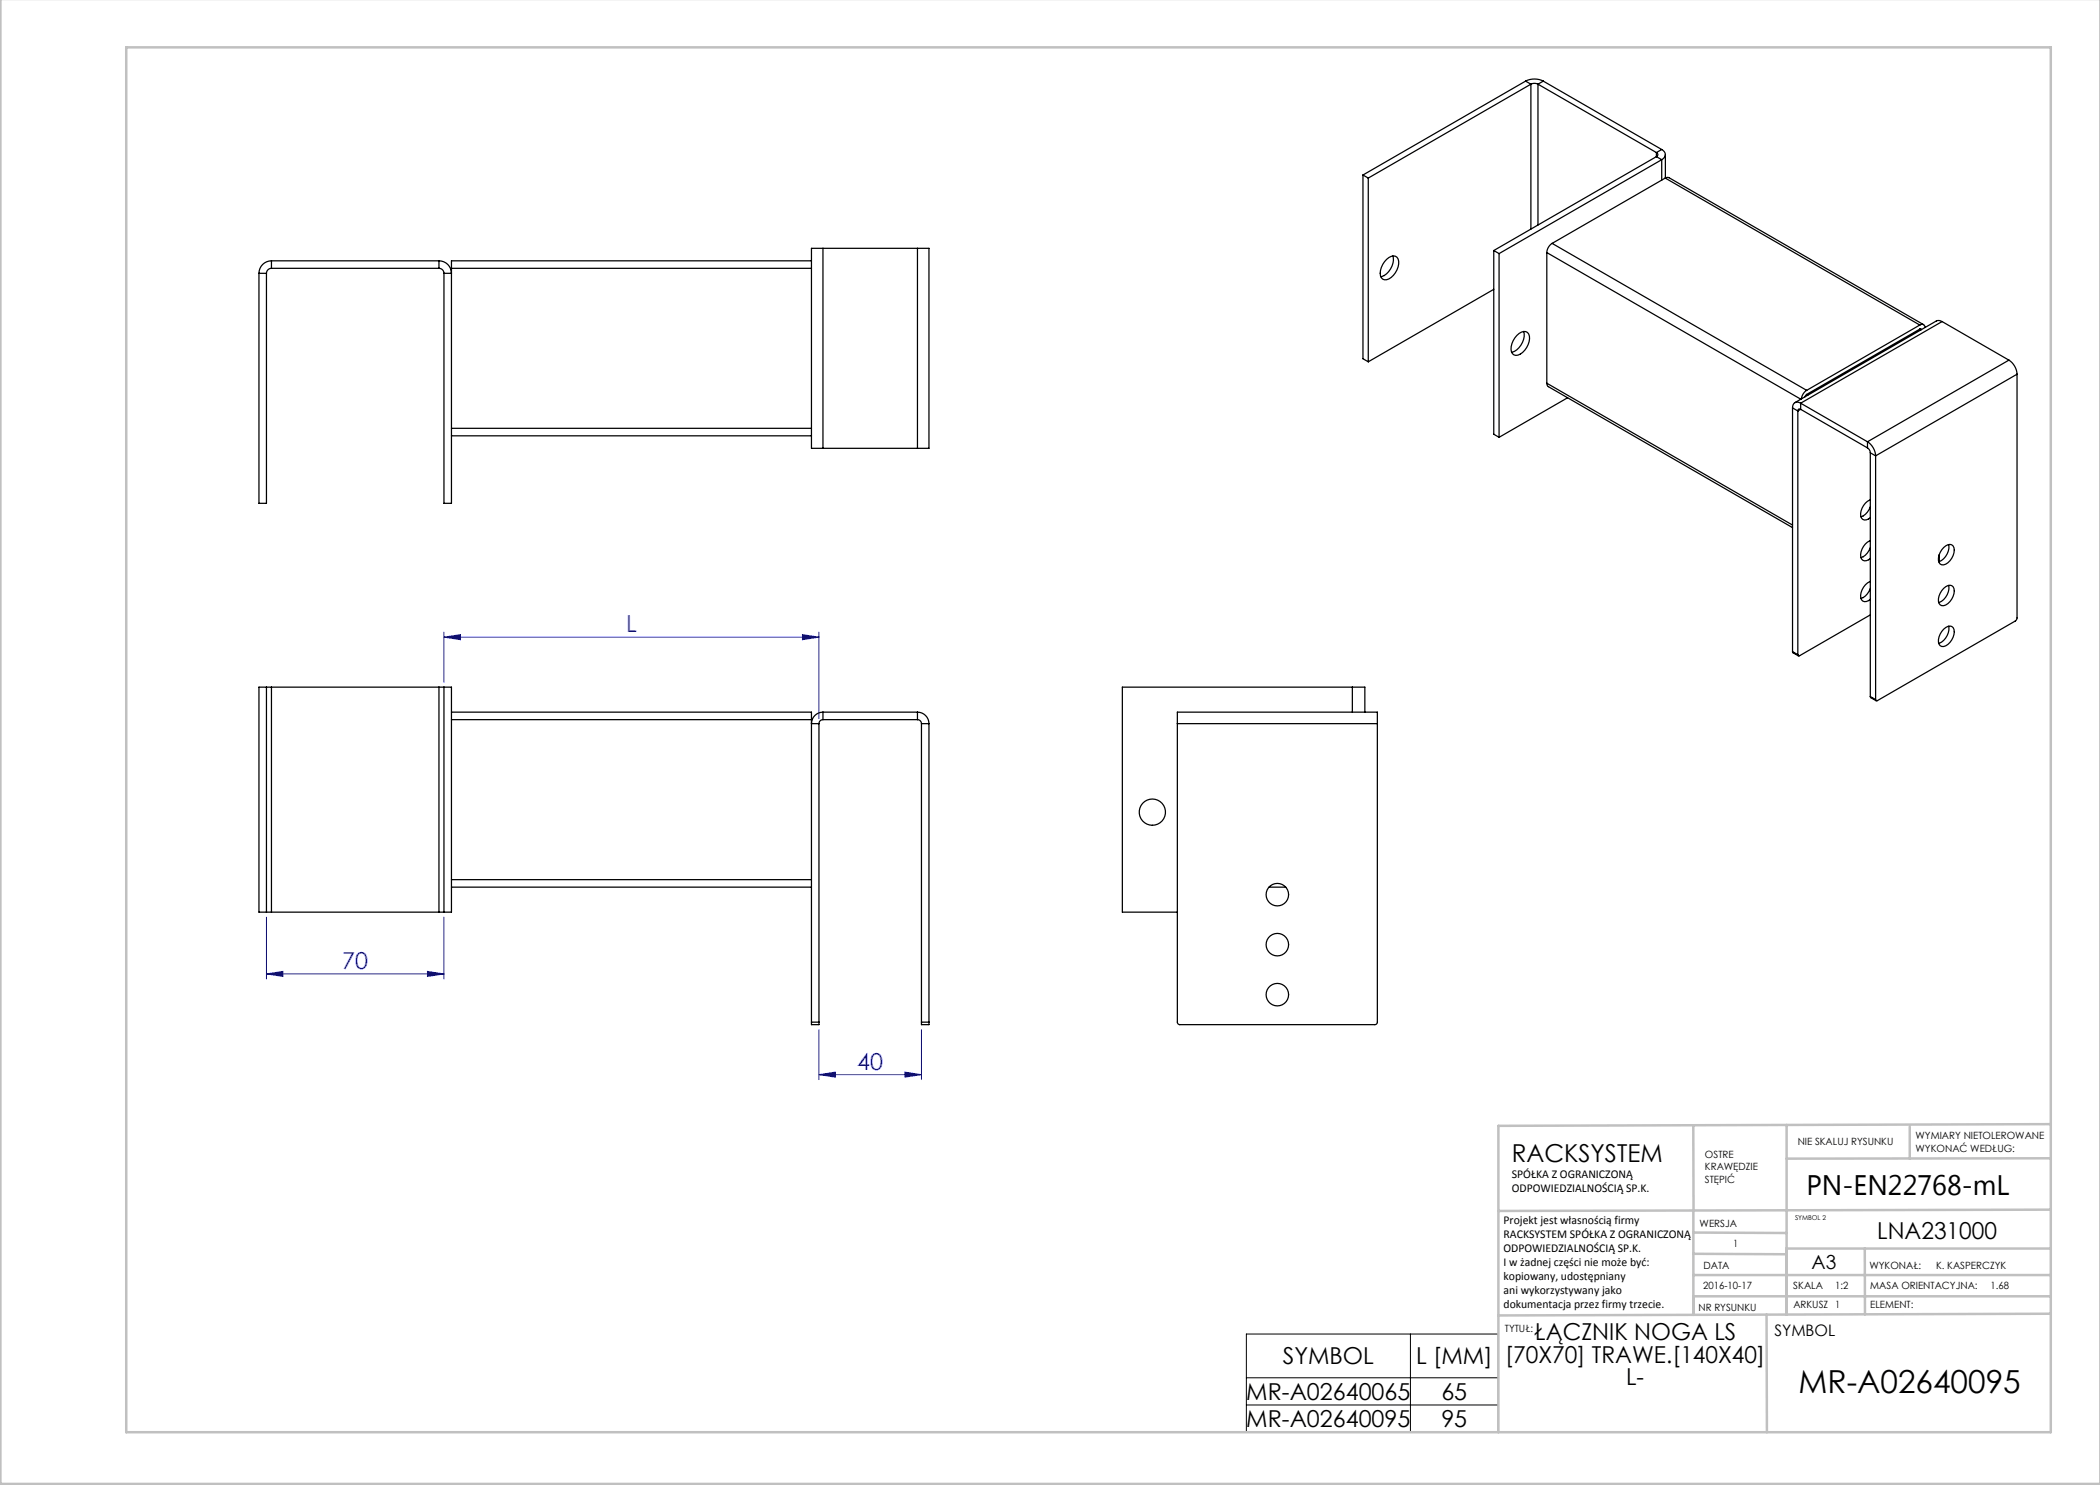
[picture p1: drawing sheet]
<svg xmlns="http://www.w3.org/2000/svg" width="420mm" height="297mm" viewBox="0 0 420 297" stroke-linecap="round" stroke-linejoin="round" font-family="sans-serif">
<g fill="none" stroke="#00f" stroke-width=".2">
<path d="M88.8 127.4l3.3-.5v1zM88.8 126.4v10M88.8 127.4h75M160.5 126.9l3.3 .5-3.3 .5zM163.8 126.4v17.3M53.3 194.8l3.3-.5v1zM53.3 183.4v12.4M53.3 194.8h35.5M85.5 194.3l3.3 .5-3.3 .5zM88.8 183.4v12.4M163.8 214.9l3.3-.5v1zM163.8 205.9v10"/>
<path d="M163.8 214.9h20.5M181 214.4l3.3 .5-3.3 .5zM184.3 205.9v10"/>
</g>
<path d="M249.3 266.8h50.3v19.6h-50.3zM249.3 275.6h50.3M282.1 266.8v19.6M249.3 281h50.3" fill="none" stroke="#000" stroke-width=".2"/>
<g fill="none" stroke="#c0c0c0" stroke-width=".5">
<path d="M.1 -.1v296.9h419.9M25.2 9.5h385v276.9h-385zM338.7 225.2v16.9M357.3 225v37.9M382 225.4v6.3M410.1 224.8l-110.4 .4v61.2M410.1 231.7h-52.8M338.7 259.3h71.5M338.7 255h71.5M338.7 250.8l18.6 .1M338.7 246.5l18.6 .1M338.7 242.1v20.9"/>
<path d="M373 249.7v13.2M410.1 241.9l-110.4 .3M410.2 249.7h-52.9v13.2M353.3 262.9l.1 23.5M410.2 262.7l-110.5 .4"/>
</g>
<g fill="#00f">
<path d="M53.3 194.8l3.3-.5v1zM85.5 194.3l3.3 .5-3.3 .5z"/>
<path d="M163.8 214.9l3.3-.5v1zM181 214.4l3.3 .5-3.3 .5z"/>
<path d="M88.8 127.4l3.3-.5v1zM160.5 126.9l3.3 .5-3.3 .5z"/>
</g>
<g fill="none" stroke="#000" stroke-width=".25">
<path d="M305.1 16.2a3.9 3.9 0 0 1 3.6 0M305.1 16.2l-32.5 18.8M305.1 16.2l1.1 .6M306.2 16.8a1.56 1.56 0 0 1 1.4 0M306.2 16.8l-32.5 18.8M306.2 16.8v29M307.6 16.8l23.7 13.7M307.6 16.8v28.2M308.7 16.2l-1.1 .6M308.7 16.2l23.6 13.7M272.6 35l1.1 .6M272.6 35v36.7l1.1 .7"/>
<path d="M273.7 35.6v36.8M331.3 30.5a.43 .43 0 0 1 .3 .4 .43 .43 0 0 1-.3 .4M331.3 31.3l1 .6M331.3 31.3l-32.5 18.8M331.3 30.5v.8M332.3 29.9a1.08 1.08 0 0 1 .8 1 1.08 1.08 0 0 1-.8 1M332.3 31.9l-32.5 18.8M332.3 29.9l-1 .6M332.3 31.9v4.1M333 35.6l.5-.1h.3l50.9 29.4M333 35.6l51 29.4M333 35.6l-22.6 13.1"/>
<path d="M333.1 30.9v4.7M51.8 54.7h1.5M51.8 54.7v46h1.5v-46M54.3 53.7a1 1 0 0 0-1 1M54.3 52.2a2.5 2.5 0 0 0-2.5 2.5M54.3 53.7h33.5M54.3 52.2h33.5M54.3 52.2v1.5M87.8 52.2a2.5 2.5 0 0 1 2.5 2.5h-1.5M87.8 53.7a1 1 0 0 1 1 1M87.8 52.2v1.5M90.3 53.7h72"/>
<path d="M90.3 53.7v47h-1.5v-46M162.3 52.2h-72v1.5M162.3 52.2v1.5M162.3 53.7v32M164.6 49.7h-2.3v2.5M164.6 49.7v40M164.6 49.7h18.9M183.5 49.7h2.3v40h-2.3M183.5 49.7v40M277.3 51.9a1.59 1.59 0 0 1 2.1-.4 2.92 2.92 0 0 1-.7 3.6 1.91 1.91 0 0 1-2.2 .7 2.33 2.33 0 0 1 0-2.9zM278.6 51.2a3.6 3.6 0 0 1-2.4 4.2M298.8 50.1l1 .6"/>
<path d="M298.8 50.1v36.8l1 .6M298.8 57.9l-25.1 14.5M299.8 50.7v36.8M309.4 50.5v26.1M309.4 50.5l50.8 29.3M310.4 48.7a2.35 2.35 0 0 0-1 1.8M310.4 48.7l50.9 29.4M303.4 67.1a1.74 1.74 0 0 1 2.1-.6 2.52 2.52 0 0 1-.2 3 2.33 2.33 0 0 1-2.5 1.5 2.14 2.14 0 0 1-.2-2.9zM304.7 66.3a3.6 3.6 0 0 1-2.4 4.2M309.4 76.6v.5l.3 .2 48.8 28.2M309.4 76.6l49.1 28.4M313.5 79.6l-13.7 7.9"/>
<path d="M361.3 78.9l.3 .1M361.3 78.1a2.37 2.37 0 0 0-1 1.7M361.3 78.9l-.3 .5M384 65a.63 .63 0 0 1 .7-.1 .63 .63 0 0 1 .3 .6M384 65.8l.3 .1M384 65l-22.7 13.1M384 65.8l-22.7 13.1M384 65.8l.2 .2M388.4 64.3a1.15 1.15 0 0 0-1.1-.1l-28.3 16.3M388.4 64.3l13.4 7.7M388.4 64.3l-28.3 16.3M401.8 72a3.6 3.6 0 0 1 1.6 2.8"/>
<path d="M401.8 72l-28.3 16.4M403.4 74.8l-.1 49.1-.2 .3-27.6 15.9h-.3l-.1-.2M403.4 74.8l-28.3 16.4M90.3 85.7h72M90.3 87.2h72M162.3 87.2v2.5h2.3M162.3 85.7v1.5M164.6 89.7h18.9M358.5 81.6l1.1 .6M358.5 81.6v48.7M359.6 82.2v48.7M360.1 80.6a.99 .99 0 0 0-1.1-.1 .99 .99 0 0 0-.5 1.1"/>
<path d="M360.1 81.9a.34 .34 0 0 0-.4-.1 .34 .34 0 0 0-.1 .4M360.1 80.6l13.4 7.8M360.1 81.9l13.4 7.7M360.1 80.6v1.3M360.1 81.9l-.5 .3M373.5 88.4a3.6 3.6 0 0 1 1.6 2.8M373.5 89.6l.4 .4 .2 .6M373.5 88.4v1.2M374.1 100a3.1 3.1 0 0 0-1.8 3.6 1.08 1.08 0 0 0 1.8-.1M374.1 90.6l1 .6M374.1 90.6v48.7M375.1 91.2v48.7"/>
<path d="M374.1 116.3a3.1 3.1 0 0 0-1.8 3.6 1.08 1.08 0 0 0 1.8 0M374.1 108.1a3.1 3.1 0 0 0-1.8 3.7 1.08 1.08 0 0 0 1.8-.1M374.1 101.4a3 3 0 0 1-1.9 2M374.1 109.5a3 3 0 0 1-1.9 2M374.1 117.7a3 3 0 0 1-1.9 2M387.9 110.9v1.4M388.7 117.7a1.32 1.32 0 0 1 1.9-.3 2.97 2.97 0 0 1-1.9 3.7 .99 .99 0 0 1-1-1.3 3.7 3.7 0 0 1 1-2.1zM388.7 109.5a1.32 1.32 0 0 1 1.9-.3 2.97 2.97 0 0 1-1.9 3.8 .99 .99 0 0 1-1-1.4 3.7 3.7 0 0 1 1-2.1zM389.7 108.9a3.2 3.2 0 0 1-2 3.4M389.7 117.1a3.2 3.2 0 0 1-2 3.4M53.3 137.4h1M53.3 137.4h-1.5v45h1.5"/>
<path d="M53.3 137.4v45M54.3 137.4v45M54.3 137.4h33.5M87.8 137.4h1M87.8 137.4v45M88.8 137.4h1.5v45h-1.5M88.8 137.4v45M270.5 137.4h2.5v5M270.5 137.4h-46v45h11M270.5 137.4v5M358.5 130.3l.1 .3 1.1 .6M358.5 130.3l1.1 .6"/>
<path d="M374.1 123l-14.2 8.1-.2 .1-.1-.3M374.1 139.3l.1 .2 1 .6M374.1 139.3l1 .6M388.7 125.8a1.32 1.32 0 0 1 1.9-.3 2.97 2.97 0 0 1-1.9 3.8 .99 .99 0 0 1-1-1.4 3.7 3.7 0 0 1 1-2.1zM389.7 125.2a3.2 3.2 0 0 1-2 3.5M90.3 142.4h72v1.5M90.3 143.9h72M162.3 143.9v60.5M163.8 144.7v59.7M164.6 142.4a2.3 2.3 0 0 0-2.3 2.3h1.5M164.6 143.9a.8 .8 0 0 0-.8 .8M164.6 142.4v1.5"/>
<path d="M164.6 142.4h18.9M164.6 143.9h18.9M183.5 142.4a2.3 2.3 0 0 1 2.3 2.3M183.5 143.9a.8 .8 0 0 1 .8 .8M183.5 142.4v1.5M184.3 144.7h1.5M184.3 144.7v59.7M185.8 144.7v59.7M235.5 144.7v59.7l.1 .4 .4 .1h39l.4-.2 .1-60M235.5 144.7v-2.3h40v2.3M235.5 144.7h40M90.3 175.9h72"/>
<path d="M90.3 177.4h72M253.8 177.4h3.3M53.3 182.4h1M54.3 182.4h33.5M87.8 182.4h1M162.3 204.4v.5h1.5v-.5M162.3 204.4h1.5M184.3 204.4v.5h1.5v-.5M184.3 204.4h1.5"/>
<circle cx="230.5" cy="162.4" r="2.62"/>
<circle cx="255.5" cy="178.9" r="2.25"/>
<circle cx="255.5" cy="188.9" r="2.25"/>
<circle cx="255.5" cy="198.9" r="2.25"/>
</g>
<text font-size="6.3" x="359.7" y="278.5">MR-A02640095</text>
<text font-size="5.6" x="361.3" y="239.1">PN-EN22768-mL</text>
<text font-size="4.9" x="302.4" y="232.4">RACKSYSTEM</text>
<g font-size="4.7" fill="#00f">
<text x="125.2" y="126.4">L</text>
<text x="68.5" y="193.8">70</text>
<text x="171.5" y="213.9">40</text>
</g>
<g font-size="4.7">
<text x="375.4" y="247.8">LNA231000</text>
<text x="306.8" y="268.1">ŁĄCZNIK NOGA LS</text>
<text x="256.5" y="272.9">SYMBOL</text>
<text x="283.2" y="272.9">L [MM]</text>
<text x="301" y="272.6">[70X70] TRAWE.[140X40]</text>
<text x="249.3" y="280">MR-A02640065</text>
<text x="288.3" y="280">65</text>
<text x="325.2" y="277.1">L-</text>
<text x="249.3" y="285.4">MR-A02640095</text>
<text x="288.3" y="285.4">95</text>
</g>
<text font-size="3.9" x="362.3" y="253.8">A3</text>
<text font-size="3.2" x="354.9" y="267.2">SYMBOL</text>
<g font-size="2.4">
<text x="302.4" y="235.6">SPÓŁKA Z OGRANICZONĄ</text>
<text x="302.4" y="238.4">ODPOWIEDZIALNOŚCIĄ SP.K.</text>
<text x="300.7" y="244.7">Projekt jest własnością firmy</text>
<text x="300.7" y="247.5">RACKSYSTEM SPÓŁKA Z OGRANICZONĄ</text>
<text x="300.7" y="250.3">ODPOWIEDZIALNOŚCIĄ SP.K.</text>
<text x="300.7" y="253.1">I w żadnej części nie może być:</text>
<text x="300.7" y="256">kopiowany, udostępniany</text>
<text x="300.7" y="258.8">ani wykorzystywany jako</text>
<text x="300.7" y="261.6">dokumentacja przez firmy trzecie.</text>
</g>
<g font-size="2">
<text x="383.1" y="227.9">WYMIARY NIETOLEROWANE</text>
<text x="341" y="231.6">OSTRE</text>
<text x="359.5" y="228.9">NIE SKALUJ RYSUNKU</text>
<text x="383.1" y="230.4">WYKONAĆ WEDŁUG:</text>
<text x="341" y="234.1">KRAWĘDZIE</text>
<text x="341" y="236.6">STĘPIĆ</text>
<text x="339.9" y="245.4">WERSJA</text>
<text x="346.6" y="249.5">1</text>
<text x="340.6" y="257.7">2016-10-17</text>
<text x="340.7" y="253.8">DATA</text>
<text x="358.7" y="257.7">SKALA</text>
<text x="367" y="257.7">1:2</text>
<text x="373.9" y="253.8">WYKONAŁ:</text>
<text x="374.1" y="257.7">MASA ORIENTACYJNA:</text>
<text x="387.2" y="253.8">K. KASPERCZYK</text>
<text x="398.1" y="257.7">1.68</text>
<text x="339.7" y="262.3">NR RYSUNKU</text>
<text x="358.7" y="261.7">ARKUSZ 1</text>
<text x="374.1" y="261.7">ELEMENT:</text>
<text x="301" y="266.4">TYTUŁ:</text>
</g>
<text font-size="1.3" x="359" y="244">SYMBOL 2</text>
</svg>
